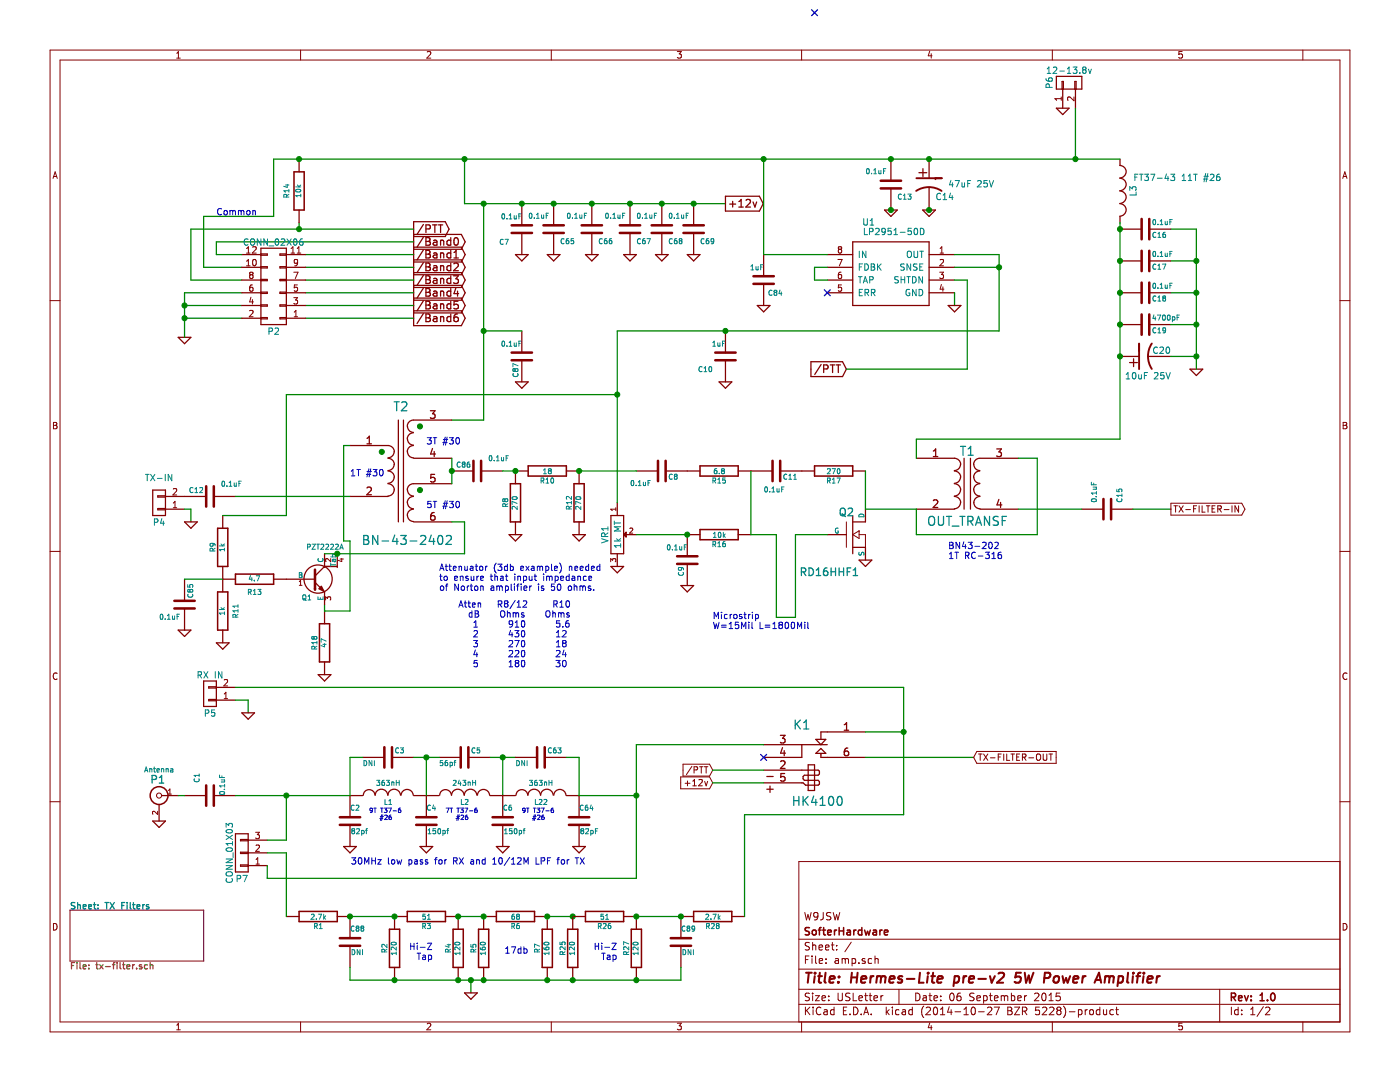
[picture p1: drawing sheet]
EESchema Schematic File Version 2
LIBS:power
LIBS:device
LIBS:transistors
LIBS:conn
LIBS:linear
LIBS:regul
LIBS:74xx
LIBS:cmos4000
LIBS:adc-dac
LIBS:memory
LIBS:xilinx
LIBS:special
LIBS:microcontrollers
LIBS:dsp
LIBS:microchip
LIBS:analog_switches
LIBS:motorola
LIBS:texas
LIBS:intel
LIBS:audio
LIBS:interface
LIBS:digital-audio
LIBS:philips
LIBS:display
LIBS:cypress
LIBS:siliconi
LIBS:opto
LIBS:atmel
LIBS:contrib
LIBS:valves
LIBS:hermeslite
LIBS:amp-cache
EELAYER 25 0
EELAYER END
$Descr USLetter 11000 8500
encoding utf-8
Sheet 1 2
Title "Hermes-Lite pre-v2 5W Power Amplifier"
Date "06 September 2015"
Rev "1.0"
Comp "SofterHardware"
Comment1 "W9JSW"
Comment2 ""
Comment3 ""
Comment4 ""
$EndDescr
$Comp
L C C8
U 1 1
P 5200 3700
F 0 "C8" V 5250 3750 40  0000 L CNN
F 1 "0.1uF" V 5300 3450 40  0000 L CNN
F 2 "HERMESLITE:C_0805" H 5238 3550 30  0001 C CNN
F 3 "" H 5200 3700 60  0000 C CNN
	1    5200 3700
	0    1    1    0   
$EndComp
$Comp
L R R16
U 1 1
P 5650 4200
F 0 "R16" V 5730 4200 40  0000 C CNN
F 1 "10k" V 5657 4201 40  0000 C CNN
F 2 "Resistors_SMD:R_0805_HandSoldering" V 5580 4200 30  0001 C CNN
F 3 "" H 5650 4200 30  0000 C CNN
	1    5650 4200
	0    1    1    0   
$EndComp
$Comp
L GND #PWR01
U 1 1
P 6800 4400
F 0 "#PWR01" H 6800 4400 30  0001 C CNN
F 1 "GND" H 6800 4330 30  0001 C CNN
F 2 "" H 6800 4400 60  0000 C CNN
F 3 "" H 6800 4400 60  0000 C CNN
	1    6800 4400
	1    0    0    -1  
$EndComp
$Comp
L BNC P1
U 1 1
P 1250 6250
F 0 "P1" H 1260 6370 60  0000 C CNN
F 1 "Antenna" H 1250 6450 40  0000 C CNN
F 2 "HERMESLITE:BNCRA" H 1250 6250 60  0001 C CNN
F 3 "" H 1250 6250 60  0000 C CNN
	1    1250 6250
	-1   0    0    -1  
$EndComp
Text GLabel 3250 2300 2    60   Output ~ 0
/Band4
$Comp
L CP1 C14
U 1 1
P 7300 1450
F 0 "C14" H 7350 1350 50  0000 L CNN
F 1 "47uF 25V" H 7450 1450 50  0000 L CNN
F 2 "Capacitors_Tantalum_SMD:TantalC_SizeD_EIA-7343_HandSoldering" H 7300 1450 60  0001 C CNN
F 3 "" H 7300 1450 60  0000 C CNN
	1    7300 1450
	1    0    0    -1  
$EndComp
$Comp
L GND #PWR02
U 1 1
P 7300 1650
F 0 "#PWR02" H 7300 1650 30  0001 C CNN
F 1 "GND" H 7300 1580 30  0001 C CNN
F 2 "" H 7300 1650 60  0000 C CNN
F 3 "" H 7300 1650 60  0000 C CNN
	1    7300 1650
	1    0    0    -1  
$EndComp
$Comp
L R R15
U 1 1
P 5650 3700
F 0 "R15" V 5730 3700 40  0000 C CNN
F 1 "6.8" V 5657 3701 40  0000 C CNN
F 2 "Resistors_SMD:R_0805_HandSoldering" V 5580 3700 30  0001 C CNN
F 3 "" H 5650 3700 30  0000 C CNN
	1    5650 3700
	0    1    1    0   
$EndComp
$Comp
L C C11
U 1 1
P 6100 3700
F 0 "C11" V 6150 3750 40  0000 L CNN
F 1 "0.1uF" V 6250 3600 40  0000 L CNN
F 2 "HERMESLITE:C_0805" H 6138 3550 30  0001 C CNN
F 3 "" H 6100 3700 60  0000 C CNN
	1    6100 3700
	0    1    1    0   
$EndComp
$Comp
L R R17
U 1 1
P 6550 3700
F 0 "R17" V 6630 3700 40  0000 C CNN
F 1 "270" V 6557 3701 40  0000 C CNN
F 2 "Resistors_SMD:R_0805_HandSoldering" V 6480 3700 30  0001 C CNN
F 3 "" H 6550 3700 30  0000 C CNN
	1    6550 3700
	0    1    1    0   
$EndComp
$Comp
L RD16HHF1 Q2
U 1 1
P 6700 4200
F 0 "Q2" H 6710 4370 60  0000 R CNN
F 1 "RD16HHF1" H 6750 3900 60  0000 R CNN
F 2 "Transistors_TO-220:TO-220_Neutral123_Vertical" H 6700 4200 60  0001 C CNN
F 3 "" H 6700 4200 60  0000 C CNN
	1    6700 4200
	1    0    0    -1  
$EndComp
$Comp
L C C9
U 1 1
P 5400 4400
F 0 "C9" V 5450 4450 40  0000 L CNN
F 1 "0.1uF" H 5400 4300 40  0000 L CNN
F 2 "HERMESLITE:C_0805" H 5438 4250 30  0001 C CNN
F 3 "" H 5400 4400 60  0000 C CNN
	1    5400 4400
	-1   0    0    1   
$EndComp
$Comp
L POT VR1
U 1 1
P 4850 4200
F 0 "VR1" H 4850 4100 50  0000 C CNN
F 1 "1k MT" H 4850 4200 50  0000 C CNN
F 2 "Potentiometers:Potentiometer_Bourns_3296W_3-8Zoll_Inline_ScrewUp" H 4850 4200 60  0001 C CNN
F 3 "" H 4850 4200 60  0000 C CNN
	1    4850 4200
	0    1    1    0   
$EndComp
$Comp
L GND #PWR03
U 1 1
P 5400 4600
F 0 "#PWR03" H 5400 4600 30  0001 C CNN
F 1 "GND" H 5400 4530 30  0001 C CNN
F 2 "" H 5400 4600 60  0000 C CNN
F 3 "" H 5400 4600 60  0000 C CNN
	1    5400 4600
	1    0    0    -1  
$EndComp
$Comp
L GND #PWR04
U 1 1
P 4850 4450
F 0 "#PWR04" H 4850 4450 30  0001 C CNN
F 1 "GND" H 4850 4380 30  0001 C CNN
F 2 "" H 4850 4450 60  0000 C CNN
F 3 "" H 4850 4450 60  0000 C CNN
	1    4850 4450
	1    0    0    -1  
$EndComp
$Comp
L OUT_TRANSF T1
U 1 1
P 7600 3800
F 0 "T1" H 7600 4050 70  0000 C CNN
F 1 "OUT_TRANSF" H 7600 3500 70  0000 C CNN
F 2 "HERMESLITE:OUT_TRANSF" H 7600 3800 60  0001 C CNN
F 3 "" H 7600 3800 60  0000 C CNN
	1    7600 3800
	1    0    0    -1  
$EndComp
$Comp
L INDUCTOR_SMALL L3
U 1 1
P 8800 1500
F 0 "L3" H 8800 1600 50  0000 C CNN
F 1 "FT37-43 11T #26" V 8700 1950 50  0000 C CNN
F 2 "Choke_Toroid_ThroughHole:Choke_Toroid_horizontal_Diameter3-5mm_Amidon-T12" H 8800 1500 60  0001 C CNN
F 3 "" H 8800 1500 60  0000 C CNN
	1    8800 1500
	0    1    1    0   
$EndComp
$Comp
L C C17
U 1 1
P 9000 2050
F 0 "C17" V 9050 2100 40  0000 L CNN
F 1 "0.1uF" V 8950 2100 40  0000 L CNN
F 2 "HERMESLITE:C_0805" H 9038 1900 30  0001 C CNN
F 3 "" H 9000 2050 60  0000 C CNN
	1    9000 2050
	0    1    1    0   
$EndComp
$Comp
L C C18
U 1 1
P 9000 2300
F 0 "C18" V 9050 2350 40  0000 L CNN
F 1 "0.1uF" V 8950 2350 40  0000 L CNN
F 2 "HERMESLITE:C_0805" H 9038 2150 30  0001 C CNN
F 3 "" H 9000 2300 60  0000 C CNN
	1    9000 2300
	0    1    1    0   
$EndComp
$Comp
L C C19
U 1 1
P 9000 2550
F 0 "C19" V 9050 2600 40  0000 L CNN
F 1 "4700pF" V 8950 2600 40  0000 L CNN
F 2 "HERMESLITE:C_0805" H 9038 2400 30  0001 C CNN
F 3 "" H 9000 2550 60  0000 C CNN
	1    9000 2550
	0    1    1    0   
$EndComp
$Comp
L CP1 C20
U 1 1
P 9000 2800
F 0 "C20" V 9050 2600 50  0000 L CNN
F 1 "10uF 25V" V 8850 2600 50  0000 L CNN
F 2 "Capacitors_Tantalum_SMD:TantalC_SizeC_EIA-6032_HandSoldering" H 9000 2800 60  0001 C CNN
F 3 "" H 9000 2800 60  0000 C CNN
	1    9000 2800
	0    -1   -1   0   
$EndComp
$Comp
L GND #PWR05
U 1 1
P 9400 2900
F 0 "#PWR05" H 9400 2900 30  0001 C CNN
F 1 "GND" H 9400 2830 30  0001 C CNN
F 2 "" H 9400 2900 60  0000 C CNN
F 3 "" H 9400 2900 60  0000 C CNN
	1    9400 2900
	1    0    0    -1  
$EndComp
Text Notes 7450 4400 0    50   ~ 0
BN43-202\n1T RC-316
Text Notes 5600 4950 0    50   ~ 0
Microstrip\nW=15Mil L=1800Mil
$Comp
L R R10
U 1 1
P 4300 3700
F 0 "R10" V 4380 3700 40  0000 C CNN
F 1 "18" V 4307 3701 40  0000 C CNN
F 2 "Resistors_SMD:R_0805_HandSoldering" V 4230 3700 30  0001 C CNN
F 3 "" H 4300 3700 30  0000 C CNN
	1    4300 3700
	0    1    1    0   
$EndComp
$Comp
L R R12
U 1 1
P 4550 3950
F 0 "R12" V 4630 3950 40  0000 C CNN
F 1 "270" V 4557 3951 40  0000 C CNN
F 2 "Resistors_SMD:R_0805_HandSoldering" V 4480 3950 30  0001 C CNN
F 3 "" H 4550 3950 30  0000 C CNN
	1    4550 3950
	-1   0    0    1   
$EndComp
$Comp
L R R8
U 1 1
P 4050 3950
F 0 "R8" V 4130 3950 40  0000 C CNN
F 1 "270" V 4057 3951 40  0000 C CNN
F 2 "Resistors_SMD:R_0805_HandSoldering" V 3980 3950 30  0001 C CNN
F 3 "" H 4050 3950 30  0000 C CNN
	1    4050 3950
	-1   0    0    1   
$EndComp
Text GLabel 6650 2900 0    60   Input ~ 0
/PTT
$Comp
L C C10
U 1 1
P 5700 2800
F 0 "C10" H 5800 2900 40  0000 L CNN
F 1 "1uF" H 5700 2700 40  0000 L CNN
F 2 "HERMESLITE:C_0805" H 5738 2650 30  0001 C CNN
F 3 "" H 5700 2800 60  0000 C CNN
	1    5700 2800
	-1   0    0    1   
$EndComp
$Comp
L GND #PWR06
U 1 1
P 5700 3000
F 0 "#PWR06" H 5700 3000 30  0001 C CNN
F 1 "GND" H 5700 2930 30  0001 C CNN
F 2 "" H 5700 3000 60  0000 C CNN
F 3 "" H 5700 3000 60  0000 C CNN
	1    5700 3000
	1    0    0    -1  
$EndComp
NoConn ~ 6400 100 
$Comp
L C C15
U 1 1
P 8700 4000
F 0 "C15" H 8750 3900 40  0000 L CNN
F 1 "0.1uF" H 8750 4100 40  0000 L CNN
F 2 "HERMESLITE:C_0805" H 8738 3850 30  0001 C CNN
F 3 "" H 8700 4000 60  0000 C CNN
	1    8700 4000
	0    -1   -1   0   
$EndComp
Text GLabel 5600 6050 0    50   Input ~ 0
/PTT
$Comp
L C C13
U 1 1
P 7000 1450
F 0 "C13" H 7050 1350 40  0000 L CNN
F 1 "0.1uF" H 6800 1550 40  0000 L CNN
F 2 "HERMESLITE:C_0805" H 7038 1300 30  0001 C CNN
F 3 "" H 7000 1450 60  0000 C CNN
	1    7000 1450
	1    0    0    -1  
$EndComp
$Comp
L GND #PWR07
U 1 1
P 7000 1650
F 0 "#PWR07" H 7000 1650 30  0001 C CNN
F 1 "GND" H 7000 1580 30  0001 C CNN
F 2 "" H 7000 1650 60  0000 C CNN
F 3 "" H 7000 1650 60  0000 C CNN
	1    7000 1650
	1    0    0    -1  
$EndComp
$Comp
L C C16
U 1 1
P 9000 1800
F 0 "C16" V 9050 1850 40  0000 L CNN
F 1 "0.1uF" V 8950 1850 40  0000 L CNN
F 2 "HERMESLITE:C_0805" H 9038 1650 30  0001 C CNN
F 3 "" H 9000 1800 60  0000 C CNN
	1    9000 1800
	0    1    1    0   
$EndComp
$Comp
L CONN_01X02 P6
U 1 1
P 8400 650
F 0 "P6" H 8400 800 50  0000 C CNN
F 1 "12-13.8v" V 8500 650 50  0000 C CNN
F 2 "Pin_Headers:Pin_Header_Straight_1x02" H 8400 650 60  0001 C CNN
F 3 "" H 8400 650 60  0000 C CNN
	1    8400 650 
	0    -1   -1   0   
$EndComp
$Comp
L GND #PWR08
U 1 1
P 8350 850
F 0 "#PWR08" H 8350 850 30  0001 C CNN
F 1 "GND" H 8350 780 30  0001 C CNN
F 2 "" H 8350 850 60  0000 C CNN
F 3 "" H 8350 850 60  0000 C CNN
	1    8350 850 
	1    0    0    -1  
$EndComp
Text Notes 3450 4650 0    50   ~ 0
Attenuator (3db example) needed \nto ensure that input impedance\nof Norton amplifier is 50 ohms.
$Comp
L INDUCTOR L1
U 1 1
P 3050 6250
F 0 "L1" V 3000 6250 40  0000 C CNN
F 1 "363nH" V 3150 6250 40  0000 C CNN
F 2 "HERMESLITE:Choke_Toroid" H 3050 6250 60  0001 C CNN
F 3 "" H 3050 6250 60  0000 C CNN
	1    3050 6250
	0    -1   -1   0   
$EndComp
$Comp
L INDUCTOR L2
U 1 1
P 3650 6250
F 0 "L2" V 3600 6250 40  0000 C CNN
F 1 "243nH" V 3750 6250 40  0000 C CNN
F 2 "HERMESLITE:Choke_Toroid" H 3650 6250 60  0001 C CNN
F 3 "" H 3650 6250 60  0000 C CNN
	1    3650 6250
	0    -1   -1   0   
$EndComp
$Comp
L C C2
U 1 1
P 2750 6450
F 0 "C2" H 2750 6550 40  0000 L CNN
F 1 "82pf" H 2756 6365 40  0000 L CNN
F 2 "HERMESLITE:C_0805" H 2788 6300 30  0001 C CNN
F 3 "" H 2750 6450 60  0000 C CNN
	1    2750 6450
	1    0    0    -1  
$EndComp
$Comp
L C C4
U 1 1
P 3350 6450
F 0 "C4" H 3350 6550 40  0000 L CNN
F 1 "150pf" H 3356 6365 40  0000 L CNN
F 2 "HERMESLITE:C_0805" H 3388 6300 30  0001 C CNN
F 3 "" H 3350 6450 60  0000 C CNN
	1    3350 6450
	1    0    0    -1  
$EndComp
$Comp
L C C6
U 1 1
P 3950 6450
F 0 "C6" H 3950 6550 40  0000 L CNN
F 1 "150pf" H 3956 6365 40  0000 L CNN
F 2 "HERMESLITE:C_0805" H 3988 6300 30  0001 C CNN
F 3 "" H 3950 6450 60  0000 C CNN
	1    3950 6450
	1    0    0    -1  
$EndComp
$Comp
L GND #PWR09
U 1 1
P 2750 6650
F 0 "#PWR09" H 2750 6650 30  0001 C CNN
F 1 "GND" H 2750 6580 30  0001 C CNN
F 2 "" H 2750 6650 60  0000 C CNN
F 3 "" H 2750 6650 60  0000 C CNN
	1    2750 6650
	1    0    0    -1  
$EndComp
$Comp
L GND #PWR010
U 1 1
P 3350 6650
F 0 "#PWR010" H 3350 6650 30  0001 C CNN
F 1 "GND" H 3350 6580 30  0001 C CNN
F 2 "" H 3350 6650 60  0000 C CNN
F 3 "" H 3350 6650 60  0000 C CNN
	1    3350 6650
	1    0    0    -1  
$EndComp
$Comp
L GND #PWR011
U 1 1
P 3950 6650
F 0 "#PWR011" H 3950 6650 30  0001 C CNN
F 1 "GND" H 3950 6580 30  0001 C CNN
F 2 "" H 3950 6650 60  0000 C CNN
F 3 "" H 3950 6650 60  0000 C CNN
	1    3950 6650
	1    0    0    -1  
$EndComp
$Comp
L C C1
U 1 1
P 1650 6250
F 0 "C1" H 1750 6350 40  0000 L CNN
F 1 "0.1uF" H 1650 6150 40  0000 L CNN
F 2 "HERMESLITE:C_0805" H 1688 6100 30  0001 C CNN
F 3 "" H 1650 6250 60  0000 C CNN
	1    1650 6250
	0    -1   -1   0   
$EndComp
Text GLabel 3250 1900 2    60   Output ~ 0
/Band0
Text GLabel 3250 2000 2    60   Output ~ 0
/Band1
Text GLabel 3250 2100 2    60   Output ~ 0
/Band2
Text GLabel 3250 2200 2    60   Output ~ 0
/Band3
Text GLabel 3250 2400 2    60   Output ~ 0
/Band5
Text GLabel 3250 1800 2    60   Output ~ 0
/PTT
$Comp
L CONN_01X02 P5
U 1 1
P 1650 5450
F 0 "P5" H 1650 5600 50  0000 C CNN
F 1 "RX IN" H 1650 5300 50  0000 C CNN
F 2 "Pin_Headers:Pin_Header_Straight_1x02" H 1650 5450 60  0001 C CNN
F 3 "" H 1650 5450 60  0000 C CNN
	1    1650 5450
	-1   0    0    1   
$EndComp
$Comp
L CONN_01X02 P4
U 1 1
P 1250 3950
F 0 "P4" H 1250 4100 50  0000 C CNN
F 1 "TX-IN" H 1250 3750 50  0000 C CNN
F 2 "Pin_Headers:Pin_Header_Straight_1x02" H 1250 3950 60  0001 C CNN
F 3 "" H 1250 3950 60  0000 C CNN
	1    1250 3950
	-1   0    0    1   
$EndComp
$Comp
L GND #PWR012
U 1 1
P 4050 4200
F 0 "#PWR012" H 4050 4200 30  0001 C CNN
F 1 "GND" H 4050 4130 30  0001 C CNN
F 2 "" H 4050 4200 60  0000 C CNN
F 3 "" H 4050 4200 60  0000 C CNN
	1    4050 4200
	1    0    0    -1  
$EndComp
Connection ~ 7300 1650
Wire Wire Line
	6800 3700 6800 4000
Wire Wire Line
	5900 3700 5900 4200
Wire Wire Line
	5900 4200 6100 4200
Wire Wire Line
	6100 4200 6100 4850
Wire Wire Line
	6250 4200 6250 4850
Wire Wire Line
	6250 4200 6500 4200
Wire Wire Line
	5000 4200 5400 4200
Wire Wire Line
	6800 4000 7200 4000
Wire Wire Line
	7200 4000 7200 4200
Wire Wire Line
	7200 4200 8150 4200
Wire Wire Line
	8150 4200 8150 3600
Wire Wire Line
	8150 3600 8000 3600
Wire Wire Line
	4850 2600 4850 3950
Wire Wire Line
	8800 3450 7200 3450
Wire Wire Line
	7200 3450 7200 3600
Wire Wire Line
	8800 1750 8800 3450
Wire Wire Line
	9200 2050 9400 2050
Wire Wire Line
	9400 1800 9400 2900
Wire Wire Line
	9200 2800 9400 2800
Connection ~ 9400 2800
Wire Wire Line
	9200 2550 9400 2550
Connection ~ 9400 2550
Wire Wire Line
	9200 2300 9400 2300
Connection ~ 9400 2300
Wire Wire Line
	6250 4850 6100 4850
Connection ~ 8800 2050
Connection ~ 8800 2300
Connection ~ 8800 2550
Connection ~ 8800 2800
Connection ~ 7000 1650
Connection ~ 8800 1800
Wire Wire Line
	9200 1800 9400 1800
Connection ~ 9400 2050
Wire Wire Line
	8450 850  8450 1250
Connection ~ 8450 1250
Wire Wire Line
	8000 4000 8500 4000
Wire Wire Line
	4550 3700 5000 3700
Connection ~ 4050 3700
Connection ~ 4550 3700
Connection ~ 5400 4200
Wire Wire Line
	8900 4000 9200 4000
$Comp
L HK4100 K1
U 1 1
P 6400 5800
F 0 "K1" H 6300 5900 70  0000 C CNN
F 1 "HK4100" H 6425 5300 70  0000 C CNN
F 2 "HERMESLITE:HK4100" H 6400 5800 60  0001 C CNN
F 3 "" H 6400 5800 60  0000 C CNN
	1    6400 5800
	1    0    0    -1  
$EndComp
Wire Wire Line
	6800 5950 7650 5950
Text GLabel 9200 4000 2    50   Output ~ 0
TX-FILTER-IN
Wire Wire Line
	5600 6050 6000 6050
Text GLabel 5600 6150 0    50   Input ~ 0
+12v
Wire Wire Line
	5600 6150 6000 6150
NoConn ~ 6000 5950
$Comp
L GND #PWR013
U 1 1
P 1250 6450
F 0 "#PWR013" H 1250 6450 30  0001 C CNN
F 1 "GND" H 1250 6380 30  0001 C CNN
F 2 "" H 1250 6450 60  0000 C CNN
F 3 "" H 1250 6450 60  0000 C CNN
	1    1250 6450
	1    0    0    -1  
$EndComp
Text GLabel 7650 5950 2    50   Input ~ 0
TX-FILTER-OUT
Text GLabel 3250 2500 2    60   Output ~ 0
/Band6
$Sheet
S 550  7150 1050 400 
U 55CEFF1E
F0 "TX Filters" 50
F1 "tx-filter.sch" 50
$EndSheet
Connection ~ 7300 1250
Connection ~ 7000 1250
$Comp
L GND #PWR014
U 1 1
P 1450 2650
F 0 "#PWR014" H 1450 2650 30  0001 C CNN
F 1 "GND" H 1450 2580 30  0001 C CNN
F 2 "" H 1450 2650 60  0000 C CNN
F 3 "" H 1450 2650 60  0000 C CNN
	1    1450 2650
	1    0    0    -1  
$EndComp
Wire Wire Line
	1850 6250 2750 6250
Wire Wire Line
	1850 5400 7100 5400
Wire Wire Line
	7100 5400 7100 6400
Text Notes 4600 6800 2    50   ~ 0
30MHz low pass for RX and 10/12M LPF for TX
Wire Wire Line
	6650 2900 7600 2900
Wire Wire Line
	4850 2600 7850 2600
$Comp
L C C7
U 1 1
P 4100 1800
F 0 "C7" H 4200 1900 40  0000 L CNN
F 1 "0.1uF" H 4100 1700 40  0000 L CNN
F 2 "HERMESLITE:C_0805" H 4138 1650 30  0001 C CNN
F 3 "" H 4100 1800 60  0000 C CNN
	1    4100 1800
	-1   0    0    1   
$EndComp
$Comp
L GND #PWR015
U 1 1
P 4350 2000
F 0 "#PWR015" H 4350 2000 30  0001 C CNN
F 1 "GND" H 4350 1930 30  0001 C CNN
F 2 "" H 4350 2000 60  0000 C CNN
F 3 "" H 4350 2000 60  0000 C CNN
	1    4350 2000
	1    0    0    -1  
$EndComp
$Comp
L R R1
U 1 1
P 2500 7200
F 0 "R1" V 2580 7200 40  0000 C CNN
F 1 "2.7k" V 2507 7201 40  0000 C CNN
F 2 "Resistors_SMD:R_0805_HandSoldering" V 2430 7200 30  0001 C CNN
F 3 "" H 2500 7200 30  0000 C CNN
	1    2500 7200
	0    1    1    0   
$EndComp
Wire Wire Line
	1400 6250 1450 6250
$Comp
L R R2
U 1 1
P 3100 7450
F 0 "R2" V 3180 7450 40  0000 C CNN
F 1 "120" V 3107 7451 40  0000 C CNN
F 2 "Resistors_SMD:R_0805_HandSoldering" V 3030 7450 30  0001 C CNN
F 3 "" H 3100 7450 30  0000 C CNN
	1    3100 7450
	-1   0    0    1   
$EndComp
$Comp
L R R3
U 1 1
P 3350 7200
F 0 "R3" V 3430 7200 40  0000 C CNN
F 1 "51" V 3357 7201 40  0000 C CNN
F 2 "Resistors_SMD:R_0805_HandSoldering" V 3280 7200 30  0001 C CNN
F 3 "" H 3350 7200 30  0000 C CNN
	1    3350 7200
	0    1    1    0   
$EndComp
$Comp
L R R4
U 1 1
P 3600 7450
F 0 "R4" V 3680 7450 40  0000 C CNN
F 1 "120" V 3607 7451 40  0000 C CNN
F 2 "Resistors_SMD:R_0805_HandSoldering" V 3530 7450 30  0001 C CNN
F 3 "" H 3600 7450 30  0000 C CNN
	1    3600 7450
	-1   0    0    1   
$EndComp
$Comp
L R R6
U 1 1
P 4050 7200
F 0 "R6" V 4130 7200 40  0000 C CNN
F 1 "68" V 4057 7201 40  0000 C CNN
F 2 "Resistors_SMD:R_0805_HandSoldering" V 3980 7200 30  0001 C CNN
F 3 "" H 4050 7200 30  0000 C CNN
	1    4050 7200
	0    1    1    0   
$EndComp
$Comp
L R R5
U 1 1
P 3800 7450
F 0 "R5" V 3880 7450 40  0000 C CNN
F 1 "160" V 3807 7451 40  0000 C CNN
F 2 "Resistors_SMD:R_0805_HandSoldering" V 3730 7450 30  0001 C CNN
F 3 "" H 3800 7450 30  0000 C CNN
	1    3800 7450
	-1   0    0    1   
$EndComp
Wire Wire Line
	3600 7200 3800 7200
$Comp
L R R7
U 1 1
P 4300 7450
F 0 "R7" V 4380 7450 40  0000 C CNN
F 1 "160" V 4307 7451 40  0000 C CNN
F 2 "Resistors_SMD:R_0805_HandSoldering" V 4230 7450 30  0001 C CNN
F 3 "" H 4300 7450 30  0000 C CNN
	1    4300 7450
	-1   0    0    1   
$EndComp
Text Notes 4150 7500 2    50   ~ 0
17db
Connection ~ 4500 7200
Connection ~ 3600 7700
Connection ~ 3100 7700
Wire Wire Line
	3700 7700 3700 7800
Connection ~ 3700 7700
$Comp
L GND #PWR016
U 1 1
P 3700 7800
F 0 "#PWR016" H 3700 7800 30  0001 C CNN
F 1 "GND" H 3700 7730 30  0001 C CNN
F 2 "" H 3700 7800 60  0000 C CNN
F 3 "" H 3700 7800 60  0000 C CNN
	1    3700 7800
	1    0    0    -1  
$EndComp
Wire Wire Line
	1450 4000 1500 4000
Wire Wire Line
	1500 4000 1500 4100
$Comp
L GND #PWR017
U 1 1
P 1500 4100
F 0 "#PWR017" H 1500 4100 30  0001 C CNN
F 1 "GND" H 1500 4030 30  0001 C CNN
F 2 "" H 1500 4100 60  0000 C CNN
F 3 "" H 1500 4100 60  0000 C CNN
	1    1500 4100
	1    0    0    -1  
$EndComp
$Comp
L GND #PWR018
U 1 1
P 4550 4200
F 0 "#PWR018" H 4550 4200 30  0001 C CNN
F 1 "GND" H 4550 4130 30  0001 C CNN
F 2 "" H 4550 4200 60  0000 C CNN
F 3 "" H 4550 4200 60  0000 C CNN
	1    4550 4200
	1    0    0    -1  
$EndComp
Wire Wire Line
	1850 5500 1950 5500
Wire Wire Line
	1950 5500 1950 5600
$Comp
L GND #PWR019
U 1 1
P 1950 5600
F 0 "#PWR019" H 1950 5600 30  0001 C CNN
F 1 "GND" H 1950 5530 30  0001 C CNN
F 2 "" H 1950 5600 60  0000 C CNN
F 3 "" H 1950 5600 60  0000 C CNN
	1    1950 5600
	1    0    0    -1  
$EndComp
Wire Wire Line
	6800 5750 7100 5750
Connection ~ 7100 5750
Wire Wire Line
	6000 5850 5000 5850
Wire Wire Line
	5000 5850 5000 6900
Connection ~ 2250 6250
$Comp
L C C3
U 1 1
P 3050 5950
F 0 "C3" V 3000 6000 40  0000 L CNN
F 1 "DNI" V 3100 5750 40  0000 L CNN
F 2 "HERMESLITE:C_0805" H 3088 5800 30  0001 C CNN
F 3 "" H 3050 5950 60  0000 C CNN
	1    3050 5950
	0    1    1    0   
$EndComp
$Comp
L C C5
U 1 1
P 3650 5950
F 0 "C5" V 3600 6000 40  0000 L CNN
F 1 "56pf" V 3700 5750 40  0000 L CNN
F 2 "HERMESLITE:C_0805" H 3688 5800 30  0001 C CNN
F 3 "" H 3650 5950 60  0000 C CNN
	1    3650 5950
	0    1    1    0   
$EndComp
Wire Wire Line
	2750 6250 2750 5950
Wire Wire Line
	2750 5950 2850 5950
Wire Wire Line
	3850 5950 4050 5950
Wire Wire Line
	3950 5950 3950 6250
Wire Wire Line
	3350 5950 3350 6250
Connection ~ 3350 5950
Text Notes 1700 1700 0    50   ~ 0
Common
Text Notes 3400 7550 2    50   ~ 0
Hi-Z\nTap
Connection ~ 5700 2600
Text Notes 3500 6450 0    35   ~ 0
7T T37-6\n   #26
Text Notes 2900 6450 0    35   ~ 0
9T T37-6\n   #26
$Comp
L INDUCTOR L22
U 1 1
P 4250 6250
F 0 "L22" V 4200 6250 40  0000 C CNN
F 1 "363nH" V 4350 6250 40  0000 C CNN
F 2 "HERMESLITE:Choke_Toroid" H 4250 6250 60  0001 C CNN
F 3 "" H 4250 6250 60  0000 C CNN
	1    4250 6250
	0    -1   -1   0   
$EndComp
$Comp
L C C64
U 1 1
P 4550 6450
F 0 "C64" H 4550 6550 40  0000 L CNN
F 1 "82pF" H 4556 6365 40  0000 L CNN
F 2 "HERMESLITE:C_0805" H 4588 6300 30  0001 C CNN
F 3 "" H 4550 6450 60  0000 C CNN
	1    4550 6450
	1    0    0    -1  
$EndComp
$Comp
L C C63
U 1 1
P 4250 5950
F 0 "C63" V 4200 6000 40  0000 L CNN
F 1 "DNI" V 4300 5750 40  0000 L CNN
F 2 "HERMESLITE:C_0805" H 4288 5800 30  0001 C CNN
F 3 "" H 4250 5950 60  0000 C CNN
	1    4250 5950
	0    1    1    0   
$EndComp
Wire Wire Line
	3250 5950 3450 5950
Connection ~ 3950 5950
Wire Wire Line
	4450 5950 4550 5950
Wire Wire Line
	4550 5950 4550 6250
$Comp
L GND #PWR020
U 1 1
P 4550 6650
F 0 "#PWR020" H 4550 6650 30  0001 C CNN
F 1 "GND" H 4550 6580 30  0001 C CNN
F 2 "" H 4550 6650 60  0000 C CNN
F 3 "" H 4550 6650 60  0000 C CNN
	1    4550 6650
	1    0    0    -1  
$EndComp
Wire Wire Line
	4550 6250 5000 6250
Text Notes 4100 6450 0    35   ~ 0
9T T37-6\n   #26
Wire Wire Line
	2350 1750 2350 1800
Connection ~ 2350 1800
$Comp
L C C66
U 1 1
P 4650 1800
F 0 "C66" H 4700 1700 40  0000 L CNN
F 1 "0.1uF" H 4450 1900 40  0000 L CNN
F 2 "HERMESLITE:C_0805" H 4688 1650 30  0001 C CNN
F 3 "" H 4650 1800 60  0000 C CNN
	1    4650 1800
	1    0    0    -1  
$EndComp
$Comp
L C C67
U 1 1
P 4950 1800
F 0 "C67" H 5000 1700 40  0000 L CNN
F 1 "0.1uF" H 4750 1900 40  0000 L CNN
F 2 "HERMESLITE:C_0805" H 4988 1650 30  0001 C CNN
F 3 "" H 4950 1800 60  0000 C CNN
	1    4950 1800
	1    0    0    -1  
$EndComp
$Comp
L C C68
U 1 1
P 5200 1800
F 0 "C68" H 5250 1700 40  0000 L CNN
F 1 "0.1uF" H 5000 1900 40  0000 L CNN
F 2 "HERMESLITE:C_0805" H 5238 1650 30  0001 C CNN
F 3 "" H 5200 1800 60  0000 C CNN
	1    5200 1800
	1    0    0    -1  
$EndComp
$Comp
L C C65
U 1 1
P 4350 1800
F 0 "C65" H 4400 1700 40  0000 L CNN
F 1 "0.1uF" H 4150 1900 40  0000 L CNN
F 2 "HERMESLITE:C_0805" H 4388 1650 30  0001 C CNN
F 3 "" H 4350 1800 60  0000 C CNN
	1    4350 1800
	1    0    0    -1  
$EndComp
$Comp
L GND #PWR021
U 1 1
P 6000 2400
F 0 "#PWR021" H 6000 2400 30  0001 C CNN
F 1 "GND" H 6000 2330 30  0001 C CNN
F 2 "" H 6000 2400 60  0000 C CNN
F 3 "" H 6000 2400 60  0000 C CNN
	1    6000 2400
	1    0    0    -1  
$EndComp
$Comp
L GND #PWR022
U 1 1
P 4650 2000
F 0 "#PWR022" H 4650 2000 30  0001 C CNN
F 1 "GND" H 4650 1930 30  0001 C CNN
F 2 "" H 4650 2000 60  0000 C CNN
F 3 "" H 4650 2000 60  0000 C CNN
	1    4650 2000
	1    0    0    -1  
$EndComp
$Comp
L GND #PWR023
U 1 1
P 4950 2000
F 0 "#PWR023" H 4950 2000 30  0001 C CNN
F 1 "GND" H 4950 1930 30  0001 C CNN
F 2 "" H 4950 2000 60  0000 C CNN
F 3 "" H 4950 2000 60  0000 C CNN
	1    4950 2000
	1    0    0    -1  
$EndComp
$Comp
L GND #PWR024
U 1 1
P 5200 2000
F 0 "#PWR024" H 5200 2000 30  0001 C CNN
F 1 "GND" H 5200 1930 30  0001 C CNN
F 2 "" H 5200 2000 60  0000 C CNN
F 3 "" H 5200 2000 60  0000 C CNN
	1    5200 2000
	1    0    0    -1  
$EndComp
$Comp
L C C69
U 1 1
P 5450 1800
F 0 "C69" H 5500 1700 40  0000 L CNN
F 1 "0.1uF" H 5250 1900 40  0000 L CNN
F 2 "HERMESLITE:C_0805" H 5488 1650 30  0001 C CNN
F 3 "" H 5450 1800 60  0000 C CNN
	1    5450 1800
	1    0    0    -1  
$EndComp
$Comp
L GND #PWR025
U 1 1
P 5450 2000
F 0 "#PWR025" H 5450 2000 30  0001 C CNN
F 1 "GND" H 5450 1930 30  0001 C CNN
F 2 "" H 5450 2000 60  0000 C CNN
F 3 "" H 5450 2000 60  0000 C CNN
	1    5450 2000
	1    0    0    -1  
$EndComp
$Comp
L R R25
U 1 1
P 4500 7450
F 0 "R25" V 4580 7450 40  0000 C CNN
F 1 "120" V 4507 7451 40  0000 C CNN
F 2 "Resistors_SMD:R_0805_HandSoldering" V 4430 7450 30  0001 C CNN
F 3 "" H 4500 7450 30  0000 C CNN
	1    4500 7450
	-1   0    0    1   
$EndComp
$Comp
L R R26
U 1 1
P 4750 7200
F 0 "R26" V 4830 7200 40  0000 C CNN
F 1 "51" V 4757 7201 40  0000 C CNN
F 2 "Resistors_SMD:R_0805_HandSoldering" V 4680 7200 30  0001 C CNN
F 3 "" H 4750 7200 30  0000 C CNN
	1    4750 7200
	0    1    1    0   
$EndComp
$Comp
L R R27
U 1 1
P 5000 7450
F 0 "R27" V 5080 7450 40  0000 C CNN
F 1 "120" V 5007 7451 40  0000 C CNN
F 2 "Resistors_SMD:R_0805_HandSoldering" V 4930 7450 30  0001 C CNN
F 3 "" H 5000 7450 30  0000 C CNN
	1    5000 7450
	-1   0    0    1   
$EndComp
$Comp
L R R28
U 1 1
P 5600 7200
F 0 "R28" V 5680 7200 40  0000 C CNN
F 1 "2.7k" V 5607 7201 40  0000 C CNN
F 2 "Resistors_SMD:R_0805_HandSoldering" V 5530 7200 30  0001 C CNN
F 3 "" H 5600 7200 30  0000 C CNN
	1    5600 7200
	0    1    1    0   
$EndComp
Connection ~ 5000 7700
Text Notes 4850 7550 2    50   ~ 0
Hi-Z\nTap
Wire Wire Line
	5850 7200 5850 6400
Wire Wire Line
	5850 6400 7100 6400
$Comp
L R R14
U 1 1
P 2350 1500
F 0 "R14" V 2450 1500 40  0000 C CNN
F 1 "10k" V 2357 1501 40  0000 C CNN
F 2 "Resistors_SMD:R_0805_HandSoldering" V 2280 1500 30  0001 C CNN
F 3 "" H 2350 1500 30  0000 C CNN
	1    2350 1500
	-1   0    0    1   
$EndComp
Wire Wire Line
	2150 1700 2150 1250
Connection ~ 2350 1250
Wire Wire Line
	3650 1600 5700 1600
Connection ~ 4350 1600
Connection ~ 4650 1600
Connection ~ 4950 1600
Connection ~ 5200 1600
Connection ~ 5450 1600
Text GLabel 5700 1600 2    60   Output ~ 0
+12v
$Comp
L GND #PWR026
U 1 1
P 4100 2000
F 0 "#PWR026" H 4100 2000 30  0001 C CNN
F 1 "GND" H 4100 1930 30  0001 C CNN
F 2 "" H 4100 2000 60  0000 C CNN
F 3 "" H 4100 2000 60  0000 C CNN
	1    4100 2000
	1    0    0    -1  
$EndComp
$Comp
L C C84
U 1 1
P 6000 2200
F 0 "C84" H 5850 2300 40  0000 L CNN
F 1 "1uF" H 6000 2100 40  0000 L CNN
F 2 "HERMESLITE:C_0805" H 6038 2050 30  0001 C CNN
F 3 "" H 6000 2200 60  0000 C CNN
	1    6000 2200
	-1   0    0    1   
$EndComp
Connection ~ 4100 1600
$Comp
L LP2951-50D U1
U 1 1
P 7050 2350
F 0 "U1" H 6825 2950 50  0000 C CNN
F 1 "LP2951-50D" H 7025 2875 50  0000 C CNN
F 2 "Housings_SOIC:SOIC-8_3.9x4.9mm_Pitch1.27mm" H 7050 2350 50  0001 C CNN
F 3 "" H 7050 2350 50  0000 C CNN
	1    7050 2350
	1    0    0    -1  
$EndComp
Wire Wire Line
	3650 1250 3650 1600
Wire Wire Line
	7850 2600 7850 2000
Wire Wire Line
	7850 2000 7500 2000
Wire Wire Line
	6500 2000 6000 2000
Wire Wire Line
	6000 2000 6000 1250
Connection ~ 6000 1250
Wire Wire Line
	7500 2200 7600 2200
Wire Wire Line
	7600 2200 7600 2900
Wire Wire Line
	6500 2200 6400 2200
Wire Wire Line
	6400 2200 6400 2100
Wire Wire Line
	6400 2100 6500 2100
NoConn ~ 6500 2300
Wire Wire Line
	7500 2100 7850 2100
Connection ~ 7850 2100
Wire Wire Line
	7500 2300 7500 2400
$Comp
L GND #PWR027
U 1 1
P 7500 2400
F 0 "#PWR027" H 7500 2400 30  0001 C CNN
F 1 "GND" H 7500 2330 30  0001 C CNN
F 2 "" H 7500 2400 60  0000 C CNN
F 3 "" H 7500 2400 60  0000 C CNN
	1    7500 2400
	1    0    0    -1  
$EndComp
Wire Wire Line
	2150 1250 8800 1250
$Comp
L R R9
U 1 1
P 1750 4300
F 0 "R9" V 1830 4300 40  0000 C CNN
F 1 "1k" V 1757 4301 40  0000 C CNN
F 2 "Resistors_SMD:R_0805_HandSoldering" V 1680 4300 30  0001 C CNN
F 3 "" H 1750 4300 30  0000 C CNN
	1    1750 4300
	-1   0    0    1   
$EndComp
$Comp
L R R11
U 1 1
P 1750 4800
F 0 "R11" V 1650 4800 40  0000 C CNN
F 1 "1k" V 1757 4801 40  0000 C CNN
F 2 "Resistors_SMD:R_0805_HandSoldering" V 1680 4800 30  0001 C CNN
F 3 "" H 1750 4800 30  0000 C CNN
	1    1750 4800
	-1   0    0    1   
$EndComp
$Comp
L C C12
U 1 1
P 1650 3900
F 0 "C12" V 1700 3950 40  0000 L CNN
F 1 "0.1uF" V 1750 3650 40  0000 L CNN
F 2 "HERMESLITE:C_0805" H 1688 3750 30  0001 C CNN
F 3 "" H 1650 3900 60  0000 C CNN
	1    1650 3900
	0    -1   -1   0   
$EndComp
Connection ~ 3650 1250
$Comp
L C C86
U 1 1
P 3750 3700
F 0 "C86" V 3800 3750 40  0000 L CNN
F 1 "0.1uF" V 3850 3450 40  0000 L CNN
F 2 "HERMESLITE:C_0805" H 3788 3550 30  0001 C CNN
F 3 "" H 3750 3700 60  0000 C CNN
	1    3750 3700
	0    -1   -1   0   
$EndComp
Wire Wire Line
	3950 3700 4050 3700
Wire Wire Line
	3800 1600 3800 3300
Wire Wire Line
	3800 3300 3550 3300
Connection ~ 3800 1600
$Comp
L C C87
U 1 1
P 4100 2800
F 0 "C87" V 4150 2850 40  0000 L CNN
F 1 "0.1uF" H 4100 2700 40  0000 L CNN
F 2 "HERMESLITE:C_0805" H 4138 2650 30  0001 C CNN
F 3 "" H 4100 2800 60  0000 C CNN
	1    4100 2800
	-1   0    0    1   
$EndComp
Wire Wire Line
	3800 2600 4100 2600
Connection ~ 3800 2600
$Comp
L GND #PWR028
U 1 1
P 4100 3000
F 0 "#PWR028" H 4100 3000 30  0001 C CNN
F 1 "GND" H 4100 2930 30  0001 C CNN
F 2 "" H 4100 3000 60  0000 C CNN
F 3 "" H 4100 3000 60  0000 C CNN
	1    4100 3000
	1    0    0    -1  
$EndComp
Wire Wire Line
	2550 4750 2550 4800
$Comp
L R R18
U 1 1
P 2550 5050
F 0 "R18" V 2630 5050 40  0000 C CNN
F 1 "47" V 2557 5051 40  0000 C CNN
F 2 "Resistors_SMD:R_0805_HandSoldering" V 2480 5050 30  0001 C CNN
F 3 "" H 2550 5050 30  0000 C CNN
	1    2550 5050
	-1   0    0    1   
$EndComp
$Comp
L GND #PWR029
U 1 1
P 1750 5050
F 0 "#PWR029" H 1750 5050 30  0001 C CNN
F 1 "GND" H 1750 4980 30  0001 C CNN
F 2 "" H 1750 5050 60  0000 C CNN
F 3 "" H 1750 5050 60  0000 C CNN
	1    1750 5050
	1    0    0    -1  
$EndComp
$Comp
L GND #PWR030
U 1 1
P 2550 5300
F 0 "#PWR030" H 2550 5300 30  0001 C CNN
F 1 "GND" H 2550 5230 30  0001 C CNN
F 2 "" H 2550 5300 60  0000 C CNN
F 3 "" H 2550 5300 60  0000 C CNN
	1    2550 5300
	1    0    0    -1  
$EndComp
Wire Wire Line
	2400 2500 3250 2500
Wire Wire Line
	2400 2400 3250 2400
Wire Wire Line
	2400 2300 3250 2300
Wire Wire Line
	2400 2200 3250 2200
Wire Wire Line
	2400 2100 3250 2100
Wire Wire Line
	2400 2000 3250 2000
Wire Wire Line
	1600 2100 1900 2100
Wire Wire Line
	1600 2100 1600 1700
Wire Wire Line
	1600 1700 2150 1700
Wire Wire Line
	3250 1800 1500 1800
Wire Wire Line
	1500 1800 1500 2200
Wire Wire Line
	1500 2200 1900 2200
Wire Wire Line
	1450 2300 1900 2300
Wire Wire Line
	1450 2500 1900 2500
Wire Wire Line
	1450 2400 1900 2400
Connection ~ 1450 2500
Wire Wire Line
	1450 2300 1450 2650
Wire Wire Line
	1700 2000 1700 1900
Wire Wire Line
	1700 1900 3250 1900
Connection ~ 1450 2400
$Comp
L CONN_02X06 P2
U 1 1
P 2150 2250
F 0 "P2" H 2150 2600 50  0000 C CNN
F 1 "CONN_02X06" H 2150 1900 50  0000 C CNN
F 2 "Pin_Headers:Pin_Header_Angled_2x06" H 2150 1050 60  0001 C CNN
F 3 "" H 2150 1050 60  0000 C CNN
	1    2150 2250
	-1   0    0    1   
$EndComp
Wire Wire Line
	1700 2000 1900 2000
$Comp
L PZT2222A-T Q1
U 1 1
P 2450 4550
F 0 "Q1" H 2450 4402 40  0000 R CNN
F 1 "PZT2222A" H 2700 4800 40  0000 R CNN
F 2 "TO_SOT_Packages_SMD:SOT-223" H 3000 4250 29  0001 C CNN
F 3 "" H 2450 4550 60  0000 C CNN
	1    2450 4550
	1    0    0    -1  
$EndComp
Wire Wire Line
	2550 4350 3650 4350
$Comp
L C C85
U 1 1
P 1450 4750
F 0 "C85" V 1500 4800 40  0000 L CNN
F 1 "0.1uF" H 1250 4650 40  0000 L CNN
F 2 "HERMESLITE:C_0805" H 1488 4600 30  0001 C CNN
F 3 "" H 1450 4750 60  0000 C CNN
	1    1450 4750
	1    0    0    -1  
$EndComp
$Comp
L GND #PWR031
U 1 1
P 1450 4950
F 0 "#PWR031" H 1450 4950 30  0001 C CNN
F 1 "GND" H 1450 4880 30  0001 C CNN
F 2 "" H 1450 4950 60  0000 C CNN
F 3 "" H 1450 4950 60  0000 C CNN
	1    1450 4950
	1    0    0    -1  
$EndComp
$Comp
L TRANSFO2 T2
U 1 1
P 3150 3700
F 0 "T2" H 3150 4200 70  0000 C CNN
F 1 "BN-43-2402" H 3200 3150 70  0000 C CNN
F 2 "HERMESLITE:TRANSF" H 3150 3700 60  0001 C CNN
F 3 "" H 3150 3700 60  0000 C CNN
	1    3150 3700
	1    0    0    -1  
$EndComp
Wire Wire Line
	3550 3600 3550 3800
Connection ~ 3550 3700
Wire Wire Line
	3650 4350 3650 4100
Wire Wire Line
	3650 4100 3550 4100
Connection ~ 2650 4350
Wire Wire Line
	4850 3100 2250 3100
Wire Wire Line
	2250 3100 2250 4050
Connection ~ 4850 3100
Wire Wire Line
	2750 3900 1850 3900
Wire Wire Line
	2750 3500 2700 3500
Wire Wire Line
	2700 3500 2700 4250
Wire Wire Line
	2700 4250 2750 4250
Wire Wire Line
	2750 4250 2750 4800
Wire Wire Line
	2750 4800 2550 4800
Connection ~ 3000 3550
Connection ~ 3300 3350
Connection ~ 3300 3850
Text Notes 2750 3750 0    50   ~ 0
1T #30\n
Text Notes 3350 4000 0    50   ~ 0
5T #30\n
Text Notes 3350 3500 0    50   ~ 0
3T #30\n
Text Notes 3600 5250 0    50   ~ 0
Atten   R8/12     R10\n  dB    Ohms    Ohms\n   1      910      5.6\n   2      430      12\n   3      270      18\n   4      220      24\n   5      180      30
$Comp
L R R13
U 1 1
P 2000 4550
F 0 "R13" V 1900 4550 40  0000 C CNN
F 1 "4.7" V 2007 4551 40  0000 C CNN
F 2 "Resistors_SMD:R_0805_HandSoldering" V 1930 4550 30  0001 C CNN
F 3 "" H 2000 4550 30  0000 C CNN
	1    2000 4550
	0    -1   -1   0   
$EndComp
Wire Wire Line
	2250 4050 1750 4050
Wire Wire Line
	1450 4550 1750 4550
$Comp
L CONN_01X03 P7
U 1 1
P 1900 6700
F 0 "P7" H 1900 6900 50  0000 C CNN
F 1 "CONN_01X03" V 2000 6700 50  0000 C CNN
F 2 "Pin_Headers:Pin_Header_Straight_1x03" H 1900 6700 60  0001 C CNN
F 3 "" H 1900 6700 60  0000 C CNN
	1    1900 6700
	-1   0    0    1   
$EndComp
Wire Wire Line
	2100 6700 2250 6700
Wire Wire Line
	2250 6700 2250 7200
Wire Wire Line
	2100 6600 2250 6600
Wire Wire Line
	2250 6600 2250 6250
Wire Wire Line
	2100 6800 2100 6900
Wire Wire Line
	2100 6900 5000 6900
Connection ~ 5000 6250
$Comp
L C C88
U 1 1
P 2750 7400
F 0 "C88" H 2750 7500 40  0000 L CNN
F 1 "DNI" H 2756 7315 40  0000 L CNN
F 2 "HERMESLITE:C_0805" H 2788 7250 30  0001 C CNN
F 3 "" H 2750 7400 60  0000 C CNN
	1    2750 7400
	1    0    0    -1  
$EndComp
$Comp
L C C89
U 1 1
P 5350 7400
F 0 "C89" H 5350 7500 40  0000 L CNN
F 1 "DNI" H 5356 7315 40  0000 L CNN
F 2 "HERMESLITE:C_0805" H 5388 7250 30  0001 C CNN
F 3 "" H 5350 7400 60  0000 C CNN
	1    5350 7400
	1    0    0    -1  
$EndComp
Wire Wire Line
	5350 7700 5350 7600
Wire Wire Line
	5000 7200 5350 7200
Connection ~ 3800 7700
Wire Wire Line
	4300 7200 4500 7200
Wire Wire Line
	3100 7200 2750 7200
Wire Wire Line
	2750 7600 2750 7700
Connection ~ 4500 7700
Connection ~ 4300 7700
Connection ~ 4300 7200
Connection ~ 5000 7200
Connection ~ 5350 7200
Connection ~ 3800 7200
Connection ~ 3600 7200
Connection ~ 3100 7200
Connection ~ 2750 7200
Wire Wire Line
	2750 7700 5350 7700
$EndSCHEMATC
